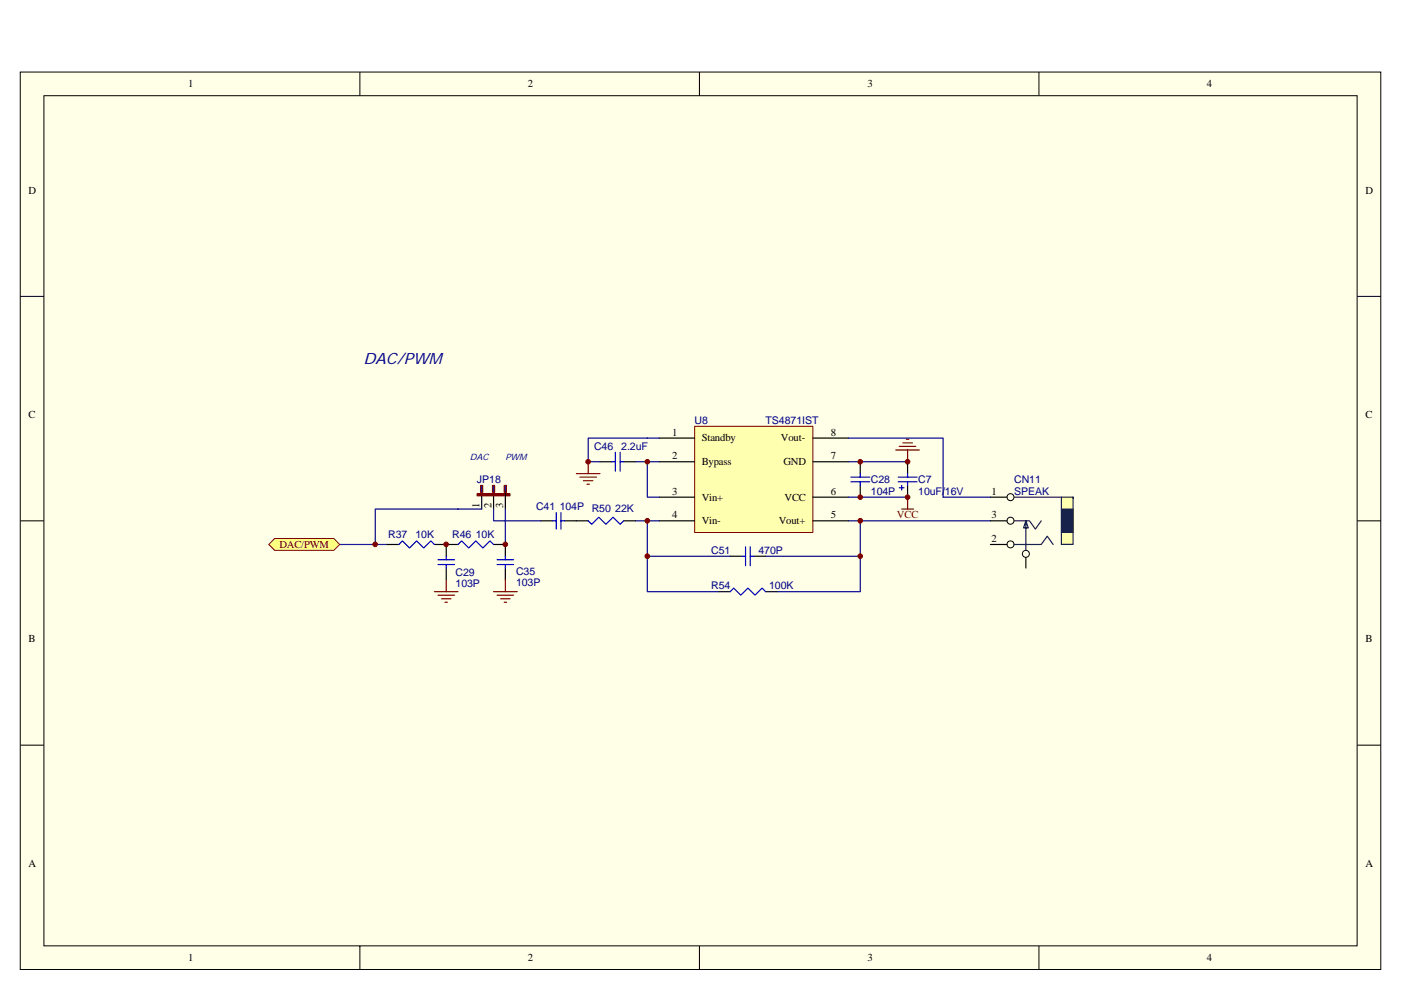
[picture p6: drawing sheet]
<svg xmlns="http://www.w3.org/2000/svg" width="297mm" height="210mm" viewBox="0 0 297 210" stroke-linecap="round" stroke-linejoin="round" font-family="sans-serif">
<path d="M4.3 15.3h288.5v190.3h-288.5z" fill="#ffffe8"/>
<g fill="none" stroke="#000" stroke-width=".21">
<path d="M4.3 15.3h288.5v190.3h-288.5zM76.3 15.3v5M148.3 15.3v5M220.3 15.3v5M9.3 20.3h278.4v180.3h-278.4zM4.3 62.9h5M287.8 62.9h5M4.3 110.5h5M287.8 110.5h5M4.3 158.1h5M287.8 158.1h5M76.3 200.6v5.1"/>
<path d="M148.3 200.6v5.1M220.3 200.6v5.1"/>
</g>
<path d="M72 115.5h10.1" fill="none" stroke="#000080" stroke-width=".25"/>
<path d="M82.1 115.5h2.5M92.1 115.5h5M94.6 115.5v2.5M104.6 115.5h2.5v2.5M114.7 110.5h2.5M119.7 110.5h2.5M94.6 120.5v2.5M107.1 120.5v2.5" fill="none" stroke="#000" stroke-width=".25"/>
<g fill="none" stroke="#00f" stroke-width=".25">
<path d="M84.6 115.5l.7-.8 1.5 1.5 1.5-1.5 1.5 1.5 1.6-1.5 .7 .8M92.9 119.7h3.5M92.9 118.7h3.5M94.6 118v.7M94.6 119.7v.8M97.1 115.5l.8-.8 1.5 1.5 1.5-1.5 1.5 1.5 1.5-1.5 .7 .8M105.4 119.7h3.5M105.4 118.7h3.5M107.1 118v.7M107.1 119.7v.8M117.2 110.5h.7M117.9 108.7v3.5"/>
<path d="M118.9 110.5h.8M118.9 108.7v3.5"/>
</g>
<path d="M92.1 125.5h5M92.9 126.2h3.5M93.6 127h2M94.4 127.7h.5M94.6 123v2.5M104.6 125.5h5.1M105.4 126.2h3.5M106.1 127h2.1M106.9 127.7h.5M107.1 123v2.5" fill="none" stroke="#800000" stroke-width=".25"/>
<path d="M58.2 114.2h12.6l1.2 1.3-1.2 1.2h-12.6l-1.2-1.2z" fill-rule="evenodd" fill="#ffff80" stroke="#800000" stroke-width=".21"/>
<path d="M147.3 90.4h25v22.5h-25z" fill="#ffffb0"/>
<path d="M147.3 90.4h25v22.5h-25z" fill="none" stroke="#800000" stroke-width=".21"/>
<g fill="none" stroke="#000" stroke-width=".25">
<path d="M127.2 97.9h2.5M132.2 97.9h2.5M139.8 92.9h7.5M139.8 97.9h7.5M172.4 92.9h7.5M172.4 97.9h7.5M182.4 97.9v2.6M192.4 97.9v2.6M122.2 110.5h2.5M132.2 110.5h2.5M139.8 105.5h7.5M139.8 110.5h7.5"/>
<path d="M154.8 118h2.5M159.8 118h2.5M172.4 105.5h7.5M172.4 110.5h7.5M182.4 103v2.5M192.4 103v2.5M152.3 125.5h2.5M162.3 125.5h2.5"/>
</g>
<path d="M124.7 97.9v2.6M189.9 95.4h5M190.7 94.7h3.5M191.4 93.9h2M192.2 93.2h.5M192.4 95.4v2.5M122.2 100.5h5M123 101.2h3.5M123.7 102h2M124.5 102.7h.5M191.2 108h2.5M192.4 105.5v2.5" fill="none" stroke="#800000" stroke-width=".25"/>
<g fill="none" stroke="#00f" stroke-width=".25">
<path d="M129.7 97.9h.8M130.5 95.9v4M131.5 95.9v4M131.5 97.9h.7M124.7 110.5l.8 .7 1.5-1.5 1.5 1.5 1.5-1.5 1.5 1.5 .7-.7M157.3 118h.8M158.1 116v4M159.1 116v4M159.1 118h.7M180.4 101.2h4M180.4 102.2h4M182.4 100.5v.7"/>
<path d="M182.4 102.2v.8M190.4 101.2h4M190.4 102.2h4M190.7 103.5h1M191.2 103v.9M192.4 100.5v.7M192.4 102.2v.8M154.8 125.5l.8-.8 1.5 1.5 1.5-1.5 1.5 1.5 1.5-1.5 .7 .8"/>
</g>
<path d="M134.7 97.9h5.1M137.2 97.9v7.6h2.6M139.8 92.9h-15.1v5h2.5M179.9 92.9h20.1v12.6M179.9 97.9h12.5M134.7 110.5h5.1M137.2 110.5v7.5h17.6M137.2 118v7.5h15.1M162.3 118h20.1M179.9 110.5h30.1M179.9 105.5h12.5M182.4 110.5v15h-17.6" fill="none" stroke="#000080" stroke-width=".25"/>
<path d="M225 105.5v10h2.5v-10z" fill-rule="evenodd" fill="#ffffb0" stroke="#18234c" stroke-width=".25"/>
<g fill="none" stroke="#000" stroke-width=".21">
<circle cx="214.2" cy="105.5" r=".74"/>
<circle cx="214.2" cy="110.4" r=".74"/>
<circle cx="214.2" cy="115.5" r=".74"/>
<circle cx="217.5" cy="117.5" r=".74"/>
</g>
<path d="M210 110.5h3.5M210 115.5h3.5M210 105.5h3.5M217.5 118.2v2.3" fill="none" stroke="#000" stroke-width=".25"/>
<path d="M215 105.5h10" fill="none" stroke="#18234c" stroke-width=".25"/>
<path d="M225.1 108h2.4v4.9h-2.4z" fill="#18234c"/>
<path d="M225 108h2.5v4.9h-2.5z" fill="none" stroke="#18234c" stroke-width=".21"/>
<path d="M215 110.5h3.3l1.2 1.7 1.3-1.7M215 115.5h5.8l1.2-1.8 1.3 1.8M217.5 110.5l.5 1.5h-1l.5-1.5v6.2" fill="none" stroke="#18234c" stroke-width=".25"/>
<path d="M200 105.5h10" fill="none" stroke="#000080" stroke-width=".25"/>
<path d="M102.1 103v5M104.6 103v5" fill="none" stroke="#000" stroke-width=".25"/>
<path d="M101.2 105h6.9" fill="none" stroke="#800000" stroke-width=".44"/>
<path d="M101.1 104.7h7v.5h-7z" fill="none" stroke="#800000" stroke-width=".21"/>
<path d="M101.9 103h.5v1.4h-.5z" fill="#000080"/>
<path d="M101.9 103h.5v1.4h-.5z" fill="none" stroke="#800000" stroke-width=".21"/>
<path d="M104.4 103h.5v1.4h-.5z" fill="#000080"/>
<path d="M104.4 103h.5v1.4h-.5z" fill="none" stroke="#800000" stroke-width=".21"/>
<path d="M107.1 103v5" fill="none" stroke="#000" stroke-width=".25"/>
<path d="M106.9 103h.5v1.4h-.5z" fill="#000080"/>
<path d="M106.9 103h.5v1.4h-.5z" fill="none" stroke="#800000" stroke-width=".21"/>
<path d="M102.1 108h-22.5v7.5M104.6 108v2.5h10.1M107.1 108v7.5" fill="none" stroke="#000080" stroke-width=".25"/>
<g fill="#800000" stroke="#800000" stroke-width=".21">
<circle cx="94.6" cy="115.5" r=".49"/>
<circle cx="107.1" cy="115.5" r=".49"/>
<circle cx="192.4" cy="105.4" r=".49"/>
<circle cx="182.4" cy="105.4" r=".49"/>
<circle cx="182.4" cy="97.9" r=".49"/>
<circle cx="192.4" cy="97.9" r=".49"/>
<circle cx="124.7" cy="97.9" r=".49"/>
<circle cx="182.4" cy="110.5" r=".49"/>
<circle cx="182.4" cy="118" r=".49"/>
<circle cx="137.2" cy="118" r=".49"/>
<circle cx="137.2" cy="110.5" r=".49"/>
<circle cx="137.2" cy="97.9" r=".49"/>
<circle cx="79.5" cy="115.5" r=".49"/>
</g>
<text font-size="3.3" fill="#000080" x="77" y="77.2">DAC/PWM</text>
<g font-size="2.3">
<text x="39.9" y="18.5">1</text>
<text x="111.9" y="18.5">2</text>
<text x="183.9" y="18.5">3</text>
<text x="255.9" y="18.5">4</text>
<text x="6.1" y="41">D</text>
<text x="289.5" y="41">D</text>
<text x="6.1" y="88.6">C</text>
<text x="289.5" y="88.6">C</text>
<text x="142.5" y="92.4">1</text>
<text x="148.8" y="93.6">Standby</text>
<text x="165.6" y="93.6">Vout-</text>
<text x="176.1" y="92.4">8</text>
<text x="142.5" y="97.4">2</text>
<text x="148.8" y="98.7">Bypass</text>
<text x="166.1" y="98.7">GND</text>
<text x="176.1" y="97.4">7</text>
<text x="101.7" y="107.7" transform="rotate(-90 101.7 107.7)">1</text>
<text x="104.2" y="107.7" transform="rotate(-90 104.2 107.7)">2</text>
<text x="106.7" y="107.7" transform="rotate(-90 106.7 107.7)">3</text>
<text x="142.5" y="104.9">3</text>
<text x="148.8" y="106.2">Vin+</text>
<text x="166.3" y="106.2">VCC</text>
<text x="176.1" y="104.9">6</text>
<text x="210.2" y="104.9">1</text>
<text x="142.5" y="109.9">4</text>
<text x="148.8" y="111.2">Vin-</text>
<text x="165.1" y="111.2">Vout+</text>
<text x="176.1" y="109.9">5</text>
<text x="210.2" y="109.9">3</text>
<text x="210.2" y="114.9">2</text>
<text x="6.1" y="136.2">B</text>
<text x="289.5" y="136.2">B</text>
<text x="6.1" y="183.8">A</text>
<text x="289.5" y="183.8">A</text>
<text x="39.9" y="203.9">1</text>
<text x="111.9" y="203.9">2</text>
<text x="183.9" y="203.9">3</text>
<text x="255.9" y="203.9">4</text>
</g>
<g font-size="2.3" fill="#800000">
<text x="190.2" y="109.9">VCC</text>
<text x="59.2" y="116.2">DAC/PWM</text>
</g>
<g font-size="2.2" fill="#000080">
<text x="147.3" y="89.9">U8</text>
<text x="162.3" y="89.9">TS4871IST</text>
<text x="126" y="95.4">C46</text>
<text x="131.7" y="95.4">2.2uF</text>
<text x="101.1" y="102.4">JP18</text>
<text x="184.7" y="102.4">C28</text>
<text x="184.7" y="104.9">104P</text>
<text x="194.7" y="102.4">C7</text>
<text x="194.7" y="104.9">10uF/16V</text>
<text x="215" y="102.4">CN11</text>
<text x="215" y="104.9">SPEAK</text>
<text x="113.7" y="108.2">C41 104P</text>
<text x="125.5" y="108.7">R50 22K</text>
<text x="82.3" y="114.2">R37</text>
<text x="88.1" y="114.2">10K</text>
<text x="95.9" y="114.2">R46 10K</text>
<text x="150.8" y="117.5">C51</text>
<text x="160.8" y="117.5">470P</text>
<text x="96.6" y="122.2">C29</text>
<text x="96.6" y="124.5">103P</text>
<text x="109.4" y="122">C35</text>
<text x="109.4" y="124.2">103P</text>
<text x="150.8" y="125">R54</text>
<text x="163.1" y="125">100K</text>
</g>
<g font-size="1.9" fill="#000080">
<text x="99.6" y="97.6">DAC</text>
<text x="107.1" y="97.6">PWM</text>
</g>
</svg>
